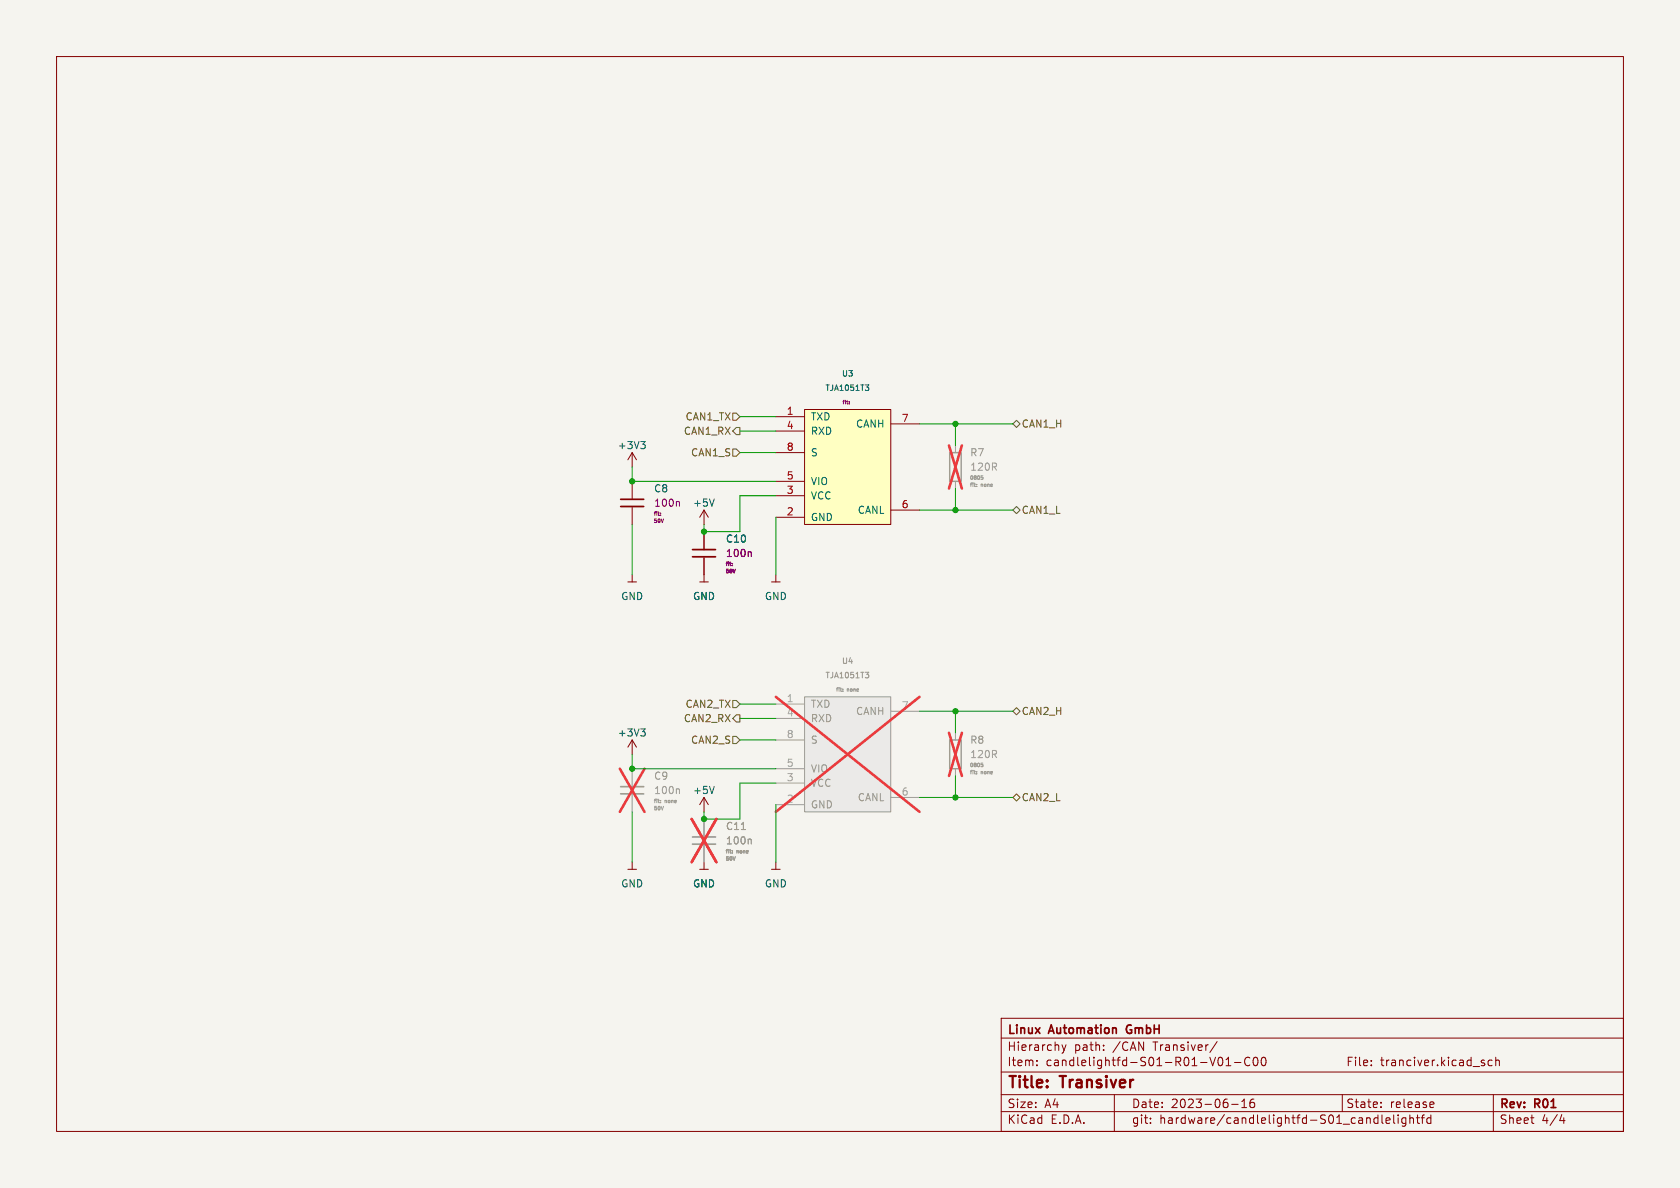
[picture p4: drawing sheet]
<svg xmlns="http://www.w3.org/2000/svg" width="297mm" height="210mm" viewBox="0 0 297 210" stroke-linecap="round" stroke-linejoin="round" font-family="sans-serif">
<path d="M0 0h297v210h-297z" fill="#f5f4ef" stroke="#f5f4ef" stroke-width=".18"/>
<g fill="none" stroke="#840000" stroke-width=".18">
<path d="M10 10h277v190h-277zM137.2 73.7h5M137.2 76.2h5M142.2 72.4h15.3v20.3h-15.3zM157.5 74.9h5.1M111.8 80l-.8 1.3M111.8 80v2.6M111.8 85.1v3.2M111.8 89.7v3M111.8 80l.7 1.3M124.5 90.2v2.5M124.5 94v3.2"/>
<path d="M124.5 98.6v4.3M124.5 90.2l-.8 1.2M124.5 90.2l.7 1.2M137.2 91.4h5M137.2 87.6h5M137.2 85.1h5M137.2 80h5M157.5 90.2h5.1M111 102.9h1.5M111.8 101.6v1.3M123.7 102.9h1.5M136.4 102.9h1.5"/>
<path d="M137.2 101.6v1.3M111.8 130.8v2.6M111.8 130.8l-.8 1.3M111.8 130.8l.7 1.3M111 153.7h1.5M111.8 152.4v1.3M123.7 153.7h1.5M124.5 141v2.5M124.5 152.4v1.3M124.5 141l-.8 1.2M124.5 141l.7 1.2M136.4 153.7h1.5"/>
<path d="M137.2 152.4v1.3M177 180h110v20h-110zM177 196.5h110M177 193.5h110M177 189.5h110M177 183.5h110M183.3 188.3v.1M183.3 187.5v.1M187.7 184.7l.4 1M188.1 185.7l-.1 .4-.3 .1M188.5 184.7l-.4 1M195.1 185.6v.1"/>
<path d="M195.1 184.8v.1M197 193.5v6.5M203.4 198.5v.1M203.4 197.7v.1M215.2 184.1l-1.3 2M215.5 187l.2-.1a.81 .81 0 0 1 .6 .6 .81 .81 0 0 1-.3 .8l-.2 .1a.81 .81 0 0 1-.3-1.4zM216.7 188.4h.9M216.7 187.3l.5-.4v1.5M217.7 195.2h1.2M218.2 187.8h1.2M219.5 195.8h.9M219.5 194.7l.5-.4v1.5"/>
<path d="M221 187a.6 .6 0 0 0-.8 0 .6 .6 0 0 0-.2 .8 .56 .56 0 0 0 .3 .5 .56 .56 0 0 0 .7 0M221.7 194.3a.59 .59 0 0 0-.7 .6v.6l.1 .2 .4 .1 .2-.1 .1-.5-.1-.3h-.5l-.2 .3M221.7 187l.2-.1a.81 .81 0 0 1 .6 .6 .81 .81 0 0 1-.3 .8l-.2 .1a.81 .81 0 0 1-.6-.6 .81 .81 0 0 1 .3-.8zM223.1 187l.2-.1a.81 .81 0 0 1 .6 .6 .81 .81 0 0 1-.3 .8l-.1 .1a.81 .81 0 0 1-.4-1.4zM237.3 193.5v3M242.4 188.3v.1M242.4 187.5v.1M244.1 195.6v.2M244.1 194.9v.1M244.3 197.1v1.3l.2 .2M245 198.1l.7-.1v-.3l-.5-.1-.2 .2 .1 .7h.6M246.4 197.1v1.3l.2 .2"/>
<path d="M247.2 197.1v.1M247.2 197.6v1M248.5 197.7l-.4-.1-.3 .3v.4l.2 .2h.5M248.5 197.6v1.2l-.3 .3-.3-.1M249.2 197.7l.3-.1 .3 .1 .1 .9M249.2 197.1v1.5M250.4 197.6h.6M250.6 197.1v1.3l.4 .2M251.2 197.6h.6M251.8 197.1l-.3 .2v1.3M253 197.7l-.5-.1-.3 .3v.4l.2 .2h.6M253 197.1v1.5"/>
<path d="M253 194.8l.4 .1 .1 .2-.7 .2M253.4 195.7l-.4 .1M262.3 187.9l.2 .2-.2 .3M262.3 187.4l.1 .1M263.8 187.5l-.4-.1-.3 .3v.4l.1 .2h.6M264 193.5v6.5M264.4 187.5l.2-.1 .4 .1 .1 .9M264.4 186.9v1.5M270.6 197.6h.6M271 198.6h.2M276.1 197l-.4 1.1h1M276.5 197.6v1"/>
</g>
<path d="M113.3 78h.8l-.5 .5M113.8 78.5l.3 .3v.3l-.3 .2M153 68h.6l-.3 .4M153.4 68.4l.2 .2v.2l-.2 .2M126.3 88.2l-.4 1.3M113.3 128.8h.8l-.5 .5M113.8 129.3l.3 .3v.3l-.3 .2M126.3 139l-.4 1.3" fill="none" stroke="#006464" stroke-width=".18"/>
<path d="M109.7 89.5h4.1M109.7 88.3h4.1M122.4 98.4h4.1M122.4 97.2h4.1" fill="none" stroke="#840000" stroke-width=".3"/>
<path d="M150.1 71.3v.1M150.1 71v.1M116.8 91.1h.1M116.8 90.7v.1M119.9 88.6l.2 .2v.7M129.5 99.6h.1M129.5 100h.1M132.6 97.5l.2 .2v.7" fill="none" stroke="#840084" stroke-width=".18"/>
<path d="M167.9 80h2v5.1h-2zM167.9 130.8h2v5.1h-2z" fill="none" stroke="#9c9b98" stroke-width=".25"/>
<g fill="none" stroke="#9c9b98" stroke-width=".18">
<path d="M168.9 78.7v1.3M168.9 85.1v1.3M172.7 85.6v.1M172.7 86h.1M173.5 84.1h.3M173.5 84.3l.3 .2-.1 .2h-.2M111.8 135.9v3.2M119.9 139.4l.2 .2v.7M137.2 124.5h5M137.2 138.4h5M137.2 127h5M137.2 135.9h5"/>
<path d="M137.2 130.8h5M142.2 123.2h15.3v20.3h-15.3zM149 122.1h.1M149 122.1v.1M149 121.8v.1M157.5 125.7h5.1M168.9 129.5v1.3M168.9 135.9v1.3M172.7 136.4h.1M172.7 136.8h.1M173.5 134.9h.3M173.5 135.1l.2 .1"/>
<path d="M173.7 135.2h.1M173.8 135.2v.3h-.3M111.8 140.5v3M116.8 141.5v.1M116.8 141.8v.1M116.8 141.6h.1M124.5 144.8v3.2M124.5 149.4v3M129.5 150.5h.1M129.5 150.7v.1M129.5 150.4v.1M132.6 148.3l.2 .2v.7"/>
<path d="M137.2 142.2h5M157.5 141h5.1"/>
</g>
<path d="M167.8 78.7l2.3 7.7M170.1 78.7l-2.3 7.7M109.6 135.9l4.3 7.6M113.9 135.9l-4.3 7.6M137.2 123.2l25.4 20.3M162.6 123.2l-25.4 20.3M167.8 129.5l2.3 7.7M170.1 129.5l-2.3 7.7M122.3 144.8l4.3 7.6M126.6 144.8l-4.3 7.6" fill="none" stroke="#eb3a3d" stroke-width=".46"/>
<path d="M142.2 72.4h15.3v20.3h-15.3z" fill="#ffffc2" stroke="#ffffc2" stroke-width=".18"/>
<path d="M142.2 123.2h15.3v20.3h-15.3z" fill="#ebeae8" stroke="#ebeae8" stroke-width=".18"/>
<path d="M153 118.8h.6l-.3 .4M153.4 119.2l.2 .2v.2l-.2 .2" fill="none" stroke="#939391" stroke-width=".18"/>
<path d="M109.7 139.1h4.1M109.7 140.3h4.1M122.4 149.2h4.1M122.4 148h4.1" fill="none" stroke="#9c9b98" stroke-width=".3"/>
<path d="M129.5 73h.7l.6 .7-.6 .6h-.7zM129.5 79.4h.7l.6 .6-.6 .6h-.7zM130.2 75.6h.6v1.2h-.6l-.7-.6zM179.7 74.3l.6 .6-.6 .7-.6-.7zM179.7 89.5l.6 .7-.6 .6-.6-.6zM129.5 123.8h.7l.6 .7-.6 .6h-.7zM129.5 130.2h.7l.6 .6-.6 .6h-.7zM130.2 126.4h.6v1.2h-.6l-.7-.6zM179.1 125.7l.6-.6 .6 .6-.6 .7zM179.1 141l.6-.7 .6 .7-.6 .6z" fill="none" stroke="#725600" stroke-width=".18"/>
<g fill="none" stroke="#009600" stroke-width=".18">
<path d="M130.8 73.7h6.4M130.8 76.2h6.4M162.6 74.9h16.5M168.9 74.9v3.8M111.8 82.6v2.5h25.4M111.8 92.7v8.9M130.8 80h6.4M137.2 87.6h-6.4v6.4h-6.3v-1.3M137.2 91.4v10.2M162.6 90.2h16.5M168.9 86.4v3.8M111.8 133.4v2.5h25.4"/>
<path d="M130.8 130.8h6.4M130.8 124.5h6.4M130.8 127h6.4M137.2 138.4h-6.4v6.4h-6.3v-1.3M162.6 125.7h16.5M168.9 125.7v3.8M168.9 137.2v3.8M111.8 143.5v8.9M137.2 142.2v10.2M162.6 141h16.5"/>
</g>
<g fill="#009600" stroke="#009600" stroke-width=".18">
<circle cx="168.9" cy="74.9" r=".46"/>
<circle cx="124.5" cy="94" r=".46"/>
<circle cx="168.9" cy="90.2" r=".46"/>
<circle cx="111.8" cy="85.1" r=".46"/>
<circle cx="168.9" cy="141" r=".46"/>
<circle cx="124.5" cy="144.8" r=".46"/>
<circle cx="168.9" cy="125.7" r=".46"/>
<circle cx="111.8" cy="135.9" r=".46"/>
</g>
<g font-size="2.8" fill="#840000">
<text x="178" y="192.8">Title:</text>
<text x="187.5" y="192.8">Transiver</text>
</g>
<g font-size="2.1" fill="#840000">
<text x="178" y="185.9">Hierarchy</text>
<text x="178" y="183.1">Linux</text>
<text x="185.5" y="183.1">Automation</text>
<text x="189.8" y="185.9">path:</text>
<text x="196.7" y="185.9">/CAN</text>
<text x="199.5" y="183.1">GmbH</text>
<text x="203.8" y="185.9">Transiver/</text>
<text x="178" y="188.6">Item:</text>
<text x="184.8" y="188.6">candlelightfd-S01-R01-V01-C00</text>
<text x="237.9" y="188.6">File:</text>
<text x="243.9" y="188.6">tranciver.kicad_sch</text>
<text x="178" y="196">Size:</text>
<text x="184.6" y="196">A4</text>
<text x="200" y="196">Date:</text>
<text x="206.9" y="196">2023-06-16</text>
<text x="237.9" y="196">State:</text>
<text x="245.6" y="196">release</text>
<text x="265" y="196.2">Rev:</text>
<text x="271.2" y="196.2">R01</text>
<text x="178" y="198.8">KiCad</text>
<text x="185.7" y="198.8">E.D.A.</text>
<text x="200" y="198.8">git:</text>
<text x="204.9" y="198.8">hardware/candlelightfd-S01_candlelightfd</text>
<text x="265" y="198.8">Sheet</text>
<text x="272.4" y="198.8">4/4</text>
</g>
<g font-size="1.8" fill="#725600">
<text x="120.9" y="77">CAN1_RX</text>
<text x="121.2" y="74.5">CAN1_TX</text>
<text x="180.5" y="75.8">CAN1_H</text>
<text x="122.1" y="80.8">CAN1_S</text>
<text x="180.5" y="91">CAN1_L</text>
<text x="121.2" y="125.3">CAN2_TX</text>
<text x="120.9" y="127.8">CAN2_RX</text>
<text x="122.1" y="131.6">CAN2_S</text>
<text x="180.5" y="126.6">CAN2_H</text>
<text x="180.5" y="141.8">CAN2_L</text>
</g>
<g font-size="1.8" fill="#a90000">
<text x="139" y="73.4">1</text>
<text x="139" y="75.9">4</text>
<text x="159.4" y="74.7">7</text>
<text x="139" y="79.8">8</text>
<text x="139" y="87.4">3</text>
<text x="139" y="84.8">5</text>
<text x="159.4" y="89.9">6</text>
<text x="139" y="91.2">2</text>
</g>
<g font-size="1.8" fill="#006464">
<text x="143.3" y="74.5">TXD</text>
<text x="143.3" y="77">RXD</text>
<text x="151.3" y="75.8">CANH</text>
<text x="109.2" y="79.6">+3V3</text>
<text x="143.3" y="80.8">S</text>
<text x="115.6" y="87.2">C8</text>
<text x="122.5" y="89.7">+5V</text>
<text x="143.3" y="88.5">VCC</text>
<text x="143.3" y="85.9">VIO</text>
<text x="143.3" y="92.3">GND</text>
<text x="151.6" y="91">CANL</text>
<text x="128.3" y="96.1">C10</text>
<text x="109.8" y="106.2">GND</text>
<text x="122.5" y="106.2">GND</text>
<text x="135.2" y="106.2">GND</text>
<text x="109.2" y="130.4">+3V3</text>
<text x="122.5" y="140.5">+5V</text>
<text x="109.8" y="157">GND</text>
<text x="122.5" y="157">GND</text>
<text x="135.2" y="157">GND</text>
</g>
<g font-size="1.8" fill="#939391">
<text x="171.5" y="80.8">R7</text>
<text x="143.3" y="125.3">TXD</text>
<text x="143.3" y="127.8">RXD</text>
<text x="143.3" y="131.6">S</text>
<text x="151.3" y="126.6">CANH</text>
<text x="171.5" y="131.6">R8</text>
<text x="115.6" y="138">C9</text>
<text x="143.3" y="136.7">VIO</text>
<text x="143.3" y="143.1">GND</text>
<text x="143.3" y="139.3">VCC</text>
<text x="151.6" y="141.8">CANL</text>
<text x="128.3" y="146.9">C11</text>
</g>
<g font-size="1.8" fill="#9c9b98">
<text x="171.5" y="83.4">120R</text>
<text x="171.5" y="134.2">120R</text>
<text x="115.6" y="140.5">100n</text>
<text x="128.3" y="149.4">100n</text>
</g>
<g font-size="1.8" fill="#840084">
<text x="115.6" y="89.7">100n</text>
<text x="128.3" y="98.6">100n</text>
</g>
<g font-size="1.8" fill="#a5a4a2">
<text x="139" y="124.2">1</text>
<text x="159.4" y="125.5">7</text>
<text x="139" y="126.7">4</text>
<text x="139" y="130.6">8</text>
<text x="139" y="135.6">5</text>
<text x="139" y="142">2</text>
<text x="139" y="138.2">3</text>
<text x="159.4" y="140.7">6</text>
</g>
<g font-size="1.4" fill="#006464">
<text x="145.9" y="69.3">TJA1051T3</text>
<text x="148.8" y="66.7">U3</text>
</g>
<g font-size="1.4" fill="#939391">
<text x="148.8" y="117.5">U4</text>
<text x="145.9" y="120.1">TJA1051T3</text>
</g>
<g font-size=".9" fill="#840084">
<text x="148.8" y="71.6">fit:</text>
<text x="115.5" y="91.3">fit:</text>
<text x="115.5" y="92.6">50V</text>
<text x="128.2" y="100.2">fit:</text>
<text x="128.2" y="101.5">50V</text>
</g>
<g font-size=".9" fill="#9c9b98">
<text x="171.4" y="85">0805</text>
<text x="171.4" y="86.2">fit:</text>
<text x="173.4" y="86.2">none</text>
<text x="147.7" y="122.4">fit:</text>
<text x="149.8" y="122.4">none</text>
<text x="171.4" y="135.8">0805</text>
<text x="171.4" y="137">fit:</text>
<text x="173.4" y="137">none</text>
<text x="115.5" y="142.1">fit:</text>
<text x="115.5" y="143.4">50V</text>
<text x="117.5" y="142.1">none</text>
<text x="128.2" y="151">fit:</text>
<text x="128.2" y="152.3">50V</text>
<text x="130.2" y="151">none</text>
</g>
</svg>
